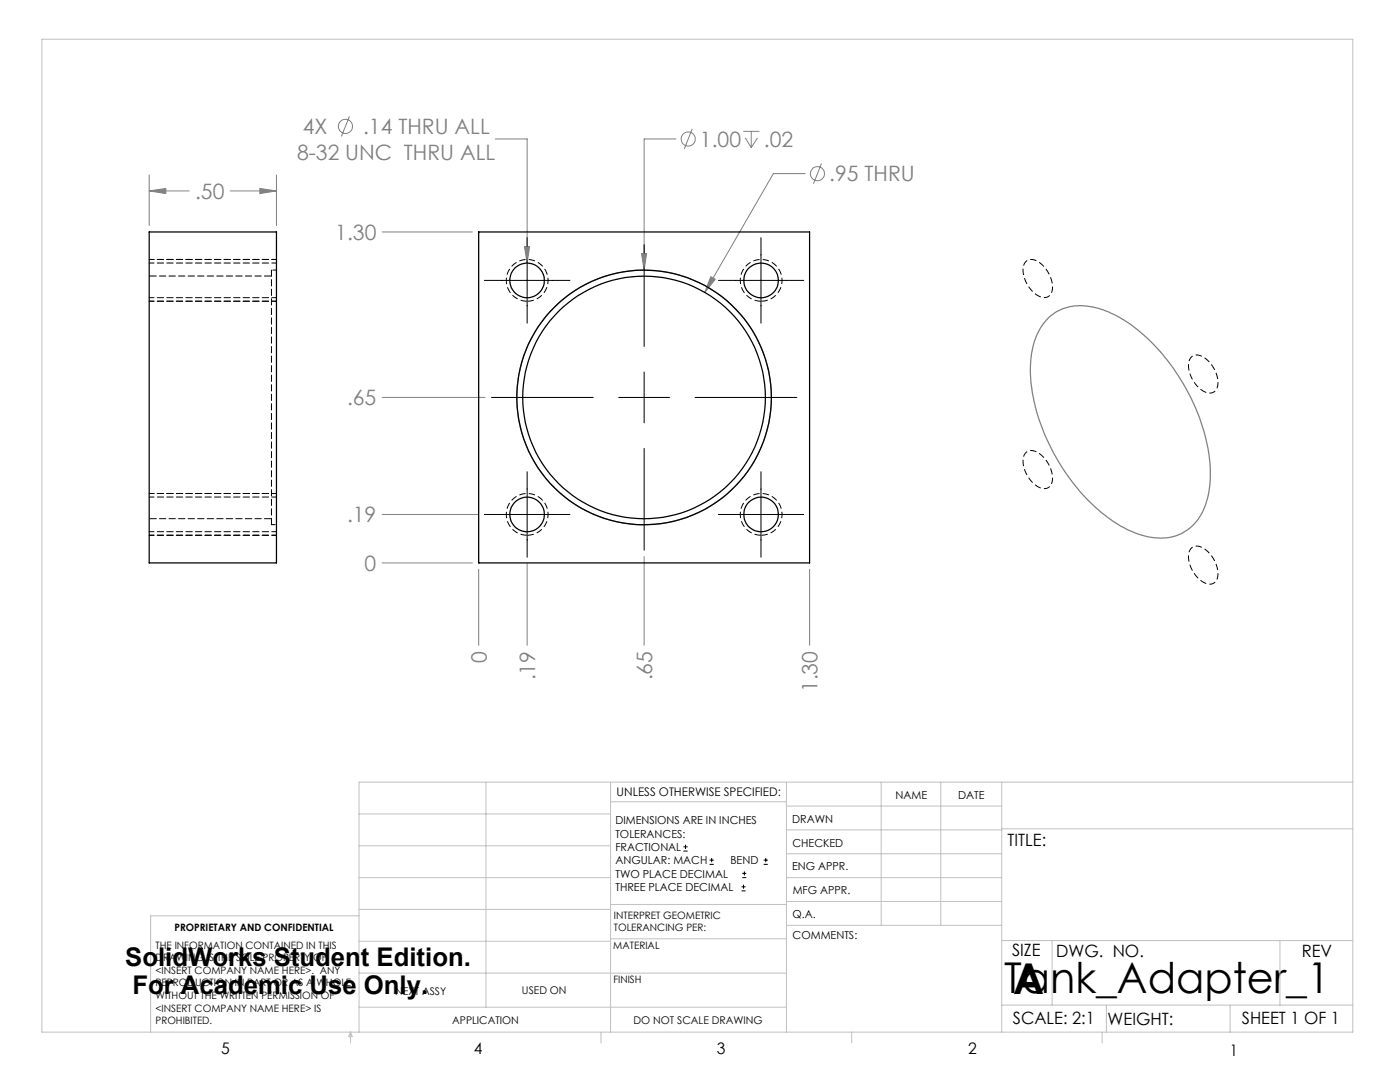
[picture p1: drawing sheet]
<svg xmlns="http://www.w3.org/2000/svg" width="279mm" height="216mm" viewBox="0 0 279 216" stroke-linecap="round" stroke-linejoin="round" font-family="sans-serif">
<g fill="none" stroke="#808080" stroke-width=".2">
<path d="M29.8 38.1l3.3-.5v1zM29.8 34.9v10.1M29.8 38.1h7.9M45.9 38.1h9.3M51.9 37.6l3.3 .5-3.3 .5zM55.2 34.9v10.1M69.7 23.2l-1.6 4M98.8 27.7h6.4v24.8M134.9 27.7h-6.3v26.2M138.1 25.7l-1.5 4M148.3 26.2h3.3M148.7 27.5l1.2 2"/>
<path d="M149.9 26.2v3.3M151.2 27.5l-1.3 2M160.7 34.6h-6.4l-13.6 23.7M163.9 32.6l-1.6 4.1M76.3 46.3h18M104.7 49.2h1l-.5 3.3zM128 50.6h1l-.4 3.3zM141.9 55.2l.8 .5-2 2.6zM76.3 79.3h20.5M76.3 112.3h18M76.3 102.7h19.1M95.5 113.6v15.2"/>
<path d="M105.2 112.5v16.3M128.6 111.1v17.7M161.6 113.6v15.2"/>
<circle cx="68.9" cy="25.2" r="1.41"/>
<circle cx="137.3" cy="27.7" r="1.4"/>
<circle cx="163.1" cy="34.6" r="1.4"/>
</g>
<g fill="none" stroke="#000" stroke-width=".2">
<path d="M96.7 56h17M105.2 47.4v17.1M128.6 48.8v20.3M143.4 56h17M151.9 47.4v17.1M98.1 79.3h20.3M123.5 79.3h10.1M128.6 74.2v10.2M138.7 79.3h20.3M105.2 94.1v17.1M128.6 89.5v20.3M151.9 94.1v17.1"/>
<path d="M96.7 102.7h17M143.4 102.7h17M136.4 169.8h.8M136.4 169h.8M136.8 168.6v.8M141.6 172.5h.9M141.6 171.6h.9M142 171.2v.8M148 177.8h.8M148 177h.8M148.1 175.1h.8M148.1 174.3h.8"/>
<path d="M148.4 176.5v.8M148.6 173.9v.8M152.4 172.5h.8M152.4 171.6h.8M152.8 171.2v.8"/>
</g>
<g fill="none" stroke="#808080" stroke-width=".25">
<path d="M209.3 63.4a10 10 0 0 1 9.9-1.9 29.2 29.2 0 0 1 14.1 10.8 38.1 38.1 0 0 1 8.2 23.1 13.3 13.3 0 0 1-4 10 10 10 0 0 1-9.7 1.4 28.5 28.5 0 0 1-13.2-9.9 40 40 0 0 1-9-22.5 14.8 14.8 0 0 1 3.4-10.7z"/>
<circle cx="128.5" cy="79.3" r="25.4"/>
</g>
<path d="M105.2 60.1a4.2 4.2 0 0 0 3.7-6.2 4.2 4.2 0 0 0-7.2-.2 4.2 4.2 0 0 0 3.2 6.4h.3M151.9 60.1a4.2 4.2 0 0 0 3.7-6.2 4.2 4.2 0 0 0-7.2-.2 4.2 4.2 0 0 0 3.2 6.4h.3M105.2 106.8a4.2 4.2 0 0 0 3.7-6.2 4.2 4.2 0 0 0-7.2-.2 4.2 4.2 0 0 0 3.2 6.4h.3M151.9 106.8a4.2 4.2 0 0 0 3.7-6.2 4.2 4.2 0 0 0-7.2-.2 4.2 4.2 0 0 0 3.2 6.4h.3" fill="none" stroke="#000" stroke-width=".2" stroke-dasharray="1.3 .6" stroke-dashoffset="-.1" stroke-linecap="butt"/>
<path d="M207.1 59a5.9 5.9 0 0 1-2.7-6.3 1.82 1.82 0 0 1 2.9-.4 5.9 5.9 0 0 1 2.5 6.1 1.73 1.73 0 0 1-2.7 .6M240.1 78a5.9 5.9 0 0 1-2.7-6.2 1.82 1.82 0 0 1 2.9-.4 5.9 5.9 0 0 1 2.6 6.1 1.73 1.73 0 0 1-2.8 .5M207.1 97.1a5.9 5.9 0 0 1-2.7-6.2 1.82 1.82 0 0 1 2.9-.5 5.9 5.9 0 0 1 2.5 6.2 1.73 1.73 0 0 1-2.7 .5M240.1 116.2a5.9 5.9 0 0 1-2.7-6.3 1.82 1.82 0 0 1 2.9-.4 5.9 5.9 0 0 1 2.6 6.1 1.73 1.73 0 0 1-2.8 .6" fill="none" stroke="#000" stroke-width=".2" stroke-dasharray="1.3 .6" stroke-dashoffset=".6" stroke-linecap="butt"/>
<g fill="none" stroke="#c0c0c0" stroke-width=".2">
<path d="M8.4 7.8h261.6v198.2h-261.6zM97 156.1v44.9M121.8 156.1v49.9M121.8 160h35.2M157 156.1v49.9M175.9 156.1v28.5M187.7 156.1v28.5M199.9 156.1v49.9M270 156.1h-198.4v49.9M71.6 175.1h50.2M71.6 168.8h50.2M71.6 162.4h50.2"/>
<path d="M157 170.4h42.9M157 165.6h42.9M157 160.8h42.9M157 175.1h42.9M157 179.9h42.9M199.9 165.4h70.1M71.6 194.2h85.4M71.6 187.8h50.2M71.6 181.5h50.2M71.6 182.7h-41.5v23.3M121.8 187.3h35.2M121.8 180.5h35.2"/>
<path d="M157 184.6h42.9M199.9 187.7h70.1M210 187.7v12.9M255.4 187.7v12.9M70 206v2.1M70 206l.3 .8h-.7zM71.6 201h85.4M119.9 206v2.1M170 206v2.1M199.9 200.6h70.1M220 206v2.1M220.8 200.6v5.4"/>
<path d="M245.5 200.6v5.4"/>
</g>
<path d="M29.8 51.8h25.4M29.8 60.1h25.4M29.8 98.5h25.4M29.8 106.8h25.4" fill="none" stroke="#000" stroke-width=".2" stroke-dasharray="1.3 .6" stroke-dashoffset=".3"/>
<path d="M104.7 49.2l.5 3.3 .5-3.3zM141.9 55.2l-1.2 3.1 2-2.6zM128 50.6l.6 3.3 .4-3.3zM29.8 38.1l3.3-.5v1zM51.9 37.6l3.3 .5-3.3 .5z" fill="#808080"/>
<g fill="none" stroke="#000" stroke-width=".25">
<path d="M29.8 46.3h25.4v66h-25.4zM95.5 46.3h66.1v66h-66.1z"/>
<circle cx="105.2" cy="56" r="3.5"/>
<circle cx="151.9" cy="56" r="3.4"/>
<circle cx="128.5" cy="79.3" r="25.4"/>
<circle cx="128.6" cy="79.3" r="24.2"/>
<circle cx="105.2" cy="102.7" r="3.5"/>
<circle cx="151.9" cy="102.7" r="3.4"/>
</g>
<path d="M54.2 53.9v50.8" fill="none" stroke="#000" stroke-width=".2" stroke-dasharray="1.3 .6"/>
<path d="M29.8 59.4h25.4M55.2 52.5h-25.4M55.2 99.2h-25.4M29.8 106.1h25.4" fill="none" stroke="#000" stroke-width=".2" stroke-dasharray="1.3 .6" stroke-dashoffset=".3"/>
<path d="M55.2 53.9h-1M54.2 104.7h1" fill="none" stroke="#000" stroke-width=".2" stroke-dasharray="1.3 .6" stroke-dashoffset=".5"/>
<path d="M54.2 55.1h-24.4M29.8 103.5h24.4" fill="none" stroke="#000" stroke-width=".2" stroke-dasharray="1.3 .6" stroke-dashoffset="-.1"/>
<g font-size="8.5">
<text x="200.4" y="198.1">Tank_Adapter_1</text>
<text x="202.2" y="198.3">A</text>
</g>
<g font-size="5.1">
<text x="25" y="192.7">SolidWorks Student Edition.</text>
<text x="26.4" y="198.3">For Academic Use Only.</text>
</g>
<g font-size="4.2" fill="#808080">
<text x="60.4" y="26.8">4X</text>
<text x="72.5" y="26.8">.14 THRU ALL</text>
<text x="139.7" y="29.3">1.00</text>
<text x="152.4" y="29.3">.02</text>
<text x="59.3" y="31.8">8-32 UNC THRU ALL</text>
<text x="38.9" y="39.7">.50</text>
<text x="165.5" y="36.2">.95 THRU</text>
<text x="66.9" y="47.9">1.30</text>
<text x="69.3" y="80.9">.65</text>
<text x="69.3" y="104.2">.19</text>
<text x="72.8" y="113.9">0</text>
<text x="97.1" y="132.2" transform="rotate(-90 97.1 132.2)">0</text>
<text x="106.8" y="135.8" transform="rotate(-90 106.8 135.8)">.19</text>
<text x="130.2" y="135.8" transform="rotate(-90 130.2 135.8)">.65</text>
<text x="163.2" y="138.1" transform="rotate(-90 163.2 138.1)">1.30</text>
</g>
<g font-size="3.4">
<text x="201.1" y="168.8">TITLE:</text>
<text x="202" y="190.8">SIZE</text>
<text x="210.8" y="190.9">DWG. NO.</text>
<text x="259.8" y="191">REV</text>
<text x="202.1" y="204.4">SCALE: 2:1</text>
<text x="221" y="204.5">WEIGHT:</text>
<text x="247.8" y="204.4">SHEET 1 OF 1</text>
</g>
<g font-size="3.2">
<text x="44.2" y="210.4">5</text>
<text x="94.6" y="210.3">4</text>
<text x="143.1" y="210.4">3</text>
<text x="193.2" y="210.3">2</text>
<text x="245.4" y="210.6">1</text>
</g>
<text font-size="2.4" x="123.1" y="158.9">UNLESS OTHERWISE SPECIFIED:</text>
<g font-size="2.2">
<text x="178.7" y="159.4">NAME</text>
<text x="191.2" y="159.4">DATE</text>
<text x="122.8" y="164.5">DIMENSIONS ARE IN INCHES</text>
<text x="122.8" y="167.1">TOLERANCES:</text>
<text x="158.1" y="164.2">DRAWN</text>
<text x="122.8" y="169.8">FRACTIONAL</text>
<text x="122.8" y="172.5">ANGULAR: MACH</text>
<text x="145.8" y="172.5">BEND</text>
<text x="158.1" y="173.7">ENG APPR.</text>
<text x="158.2" y="169.1">CHECKED</text>
<text x="122.8" y="175.1">TWO PLACE DECIMAL</text>
<text x="122.8" y="177.8">THREE PLACE DECIMAL</text>
<text x="158.2" y="178.4">MFG APPR.</text>
<text x="158.2" y="183.2">Q.A.</text>
<text x="158.2" y="187.4">COMMENTS:</text>
</g>
<g font-size="2.1">
<text x="78.8" y="198.5">NEXT ASSY</text>
<text x="104.2" y="198.4">USED ON</text>
<text x="90.2" y="204.3">APPLICATION</text>
<text x="126.4" y="204.3">DO NOT SCALE DRAWING</text>
</g>
<g font-size="2">
<text x="34.8" y="185.7">PROPRIETARY AND CONFIDENTIAL</text>
<text x="122.5" y="183.3">INTERPRET GEOMETRIC</text>
<text x="122.5" y="185.9">TOLERANCING PER:</text>
<text x="31.1" y="189.3">THE INFORMATION CONTAINED IN THIS</text>
<text x="31.1" y="191.8">DRAWING IS THE SOLE PROPERTY OF</text>
<text x="122.4" y="189.4">MATERIAL</text>
<text x="31.1" y="194.3">&lt;INSERT COMPANY NAME HERE&gt;. ANY</text>
<text x="31.1" y="196.8">REPRODUCTION IN PART OR AS A WHOLE</text>
<text x="122.4" y="196.2">FINISH</text>
<text x="31.1" y="199.4">WITHOUT THE WRITTEN PERMISSION OF</text>
<text x="31.1" y="201.9">&lt;INSERT COMPANY NAME HERE&gt; IS</text>
<text x="31.1" y="204.4">PROHIBITED.</text>
</g>
</svg>
